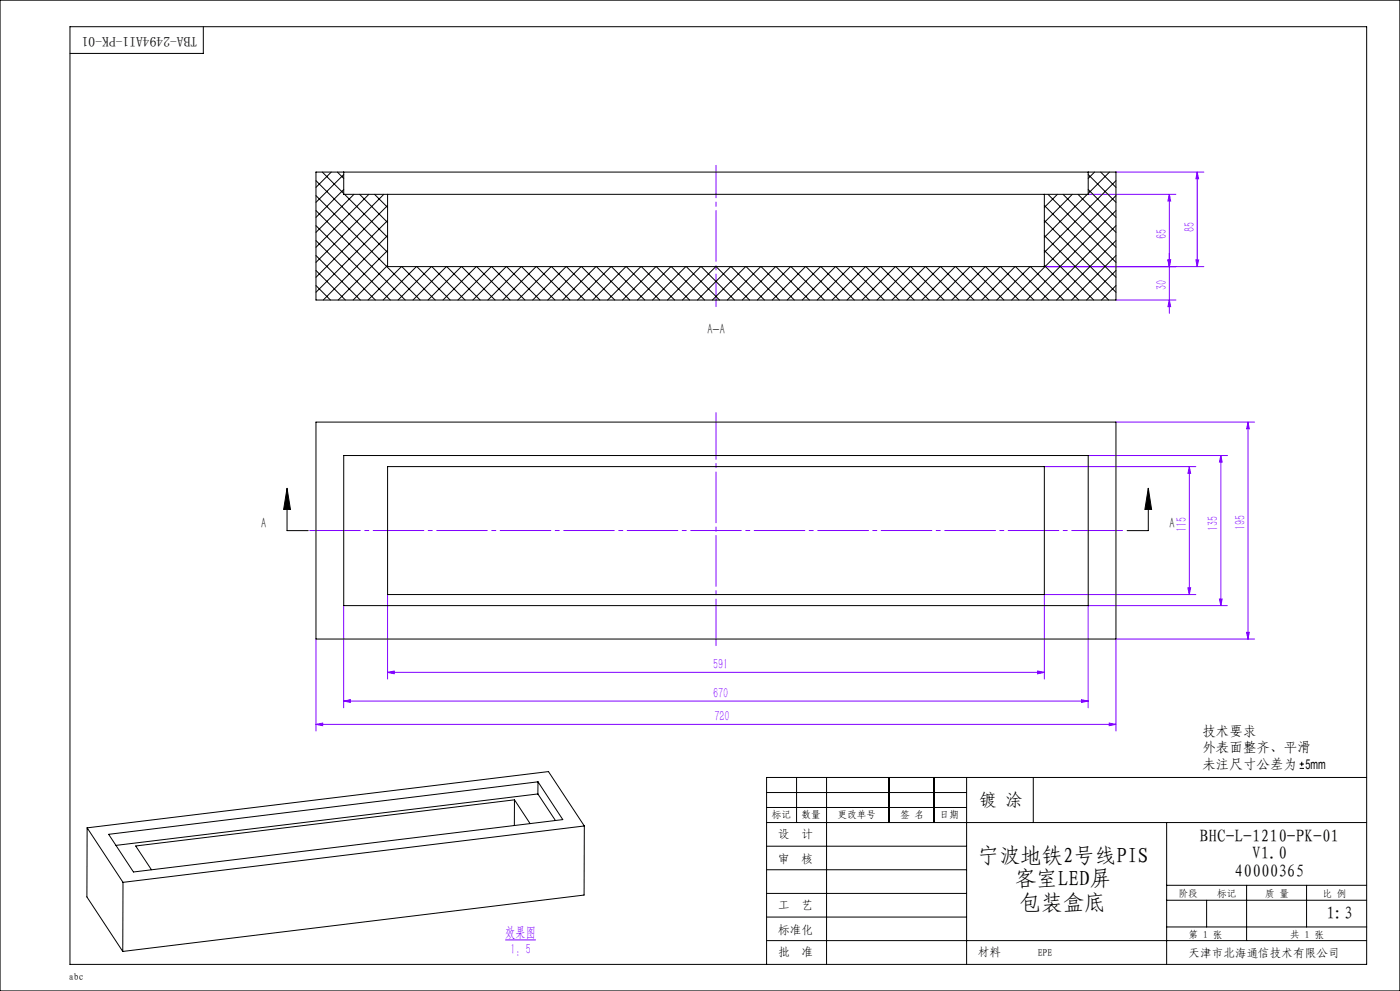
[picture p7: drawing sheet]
<svg xmlns="http://www.w3.org/2000/svg" width="420mm" height="297mm" viewBox="0 0 420 297" stroke-linecap="round" stroke-linejoin="round" font-family="sans-serif">
<g fill="none" stroke="#8000ff" stroke-width=".3">
<path d="M326.5 58.2h26.3M334.8 51.6h26.4M350.8 58.2v35.7M350.8 58.2l.4 2.1h-.8zM359.2 51.6v28.3M359.2 51.6l.4 2h-.8zM313.3 79.9h47.9M350.4 77.9h.8l-.4 2zM358.8 77.9h.8l-.4 2zM334.8 89.9h18M350.8 89.9l.4 2h-.8zM313.3 139.8h45.5"/>
<path d="M326.5 136.5h41.7M334.8 126.5h41.6M356.8 139.8v38.4M356.8 139.8l.4 2h-.8zM366.3 136.5v45M366.3 136.5l.3 2h-.8zM374.4 126.5v65M374.4 126.5l.4 2h-.8zM116.3 178.2v25.3M356.4 176.2h.8l-.4 2zM358.8 178.2h-45.5v25.3M365.8 179.5h.8l-.3 2z"/>
<path d="M94.8 191.5v27.6M103.1 181.5v30.6M368.2 181.5h-41.7v30.6M374 189.5h.8l-.4 2zM376.4 191.5h-41.6v27.6M94.8 217.1l2-.4v.8zM94.8 217.1h240M103.1 210.1l2-.4v.8zM103.1 210.1h223.4M116.3 201.5l2-.4v.8zM116.3 201.5h197M311.3 201.1l2 .4-2 .4z"/>
<path d="M324.4 209.7l2.1 .4-2.1 .4zM332.8 216.7l2 .4-2 .4zM151.6 281.7h9.2"/>
</g>
<g fill="none" stroke="#000" stroke-width=".3">
<path d="M21 8h389v281h-389zM61 8v8h-40M86.1 146.3l1 6.4h-2zM86.1 146.3v12.7h6.4M344.5 146.3l1 6.4h-2zM344.5 146.3v12.7h-6.4M230 237.5h60M239 233v13.5M248 233v56M266.7 233v13.5M280.2 233v13.5M290 233v56"/>
<path d="M310 233v13.5M389.9 230.3h1.3M389.9 229h1.3M390.5 228.3v1.3M410 233h-180v56M230 242h60M230 246.5h180M230 253.6h60M350 246.5v42.5M230 260.7h60M230 267.8h60M230 274.8h60"/>
<path d="M350 269.8h60M350 265.3h60M350 277.8h60M362 269.8v8M374 265.3v16.6M392 265.3v12.5M230 281.9h180"/>
</g>
<path d="M336.8 159h-244" fill="none" stroke="#8000ff" stroke-width=".3" stroke-dasharray="15.2 1.3 1.3 1.3" stroke-dashoffset="-.1"/>
<path d="M214.8 193.5v-69.8" fill="none" stroke="#8000ff" stroke-width=".3" stroke-dasharray="15.2 1.3 1.3 1.3" stroke-dashoffset="1.3"/>
<path d="M214.8 49.6v42.3" fill="none" stroke="#8000ff" stroke-width=".3" stroke-dasharray="15.2 1.3 1.3 1.3" stroke-dashoffset="5.5"/>
<path d="M0 0h420v297h-420z" fill="none" stroke="#000" stroke-width=".35"/>
<path d="M86.1 146.3l1 6.4h-2zM344.5 146.3l1 6.4h-2z" fill="#000"/>
<g fill="#8000ff">
<path d="M311.3 201.1l2 .4-2 .4zM116.3 201.5l2-.4v.8zM324.4 209.7l2.1 .4-2.1 .4zM103.1 210.1l2-.4v.8zM332.8 216.7l2 .4-2 .4zM94.8 217.1l2-.4v.8zM101.1 297.1h2zM94.8 297.1h2z"/>
<path d="M356.4 176.2h.8l-.4 2zM356.8 139.8l.4 2h-.8zM365.8 179.5h.8l-.3 2zM366.3 136.5l.3 2h-.8zM374 189.5h.8l-.4 2zM374.4 126.5l.4 2h-.8zM350.4 77.9h.8l-.4 2zM350.8 58.2l.4 2.1h-.8zM358.8 77.9h.8l-.4 2zM359.2 51.6l.4 2h-.8zM320.1 -.1h.8zM320.1 -.1h.8zM330.7 -.1h.8zM330.7 -.1h.8zM111.6 297.1h.8zM111.6 297.1h.8z"/>
<path d="M350.4 77.9h.8l-.4 2zM350.8 89.9l.4 2h-.8zM109.5 297.1h.8zM109.5 297.1h.8zM324.7 -.1h.8zM324.7 -.1h.8zM333 -.1h.8zM333 -.1h.8z"/>
</g>
<g fill="none" stroke="#000" stroke-width=".3">
<path d="M94.8 51.6h240v38.3h-240zM94.8 58.6l31.2 31.3M94.8 54.1l21.5 21.5M94.9 51.6l-.1 .1M96.7 51.6l6.4 6.4M99.4 51.6l-4.6 4.6M101.2 51.6l1.9 1.9M103.1 51.6v6.6h223.4v-6.6M103.1 52.3l-8.3 8.3M103.1 56.8l-8.3 8.4M103.4 58.2l12.9 13M106.2 58.2l-11.4 11.4"/>
<path d="M107.9 58.2l8.4 8.5M110.7 58.2l-15.9 15.9M112.4 58.2l3.9 4M115.1 58.2l-20.3 20.4M116.3 58.2v21.7h197v-21.7M314.4 58.2l20.4 20.4M317.2 58.2l-3.9 4M318.9 58.2l15.9 15.9M321.7 58.2l-8.4 8.5M323.4 58.2l11.4 11.4M326.2 58.2l-12.9 13M326.5 56.8l8.3 8.4"/>
<path d="M326.5 52.3l8.3 8.3M328.4 51.6l-1.9 1.9M330.2 51.6l4.6 4.6M332.8 51.6l-6.3 6.4M334.7 51.6l.1 .1M334.8 54.1l-21.5 21.5M334.8 58.6l-31.3 31.3M94.8 76.6l13.3 13.3M94.8 72.1l17.8 17.8M94.8 67.6l22.3 22.3M94.8 63.1l26.8 26.8M116.3 61.6l-21.5 21.5"/>
<path d="M116.3 66.1l-21.5 21.5M116.3 70.6l-19.3 19.3M116.3 75.1l-14.8 14.8M116.3 79.5l-10.4 10.4M120.4 79.9l-10 10M120.5 79.9l10.1 10M124.9 79.9l-10 10M125.1 79.9l9.9 10M129.4 79.9l-10 10M129.5 79.9l10 10M133.9 79.9l-10 10M134 79.9l10 10"/>
<path d="M138.4 79.9l-10 10M138.5 79.9l10 10M142.9 79.9l-10 10M143 79.9l10 10M147.4 79.9l-10 10M147.5 79.9l10 10M151.9 79.9l-10 10M152 79.9l10 10M156.4 79.9l-10 10M156.5 79.9l10 10M160.8 79.9l-10 10M161 79.9l10 10"/>
<path d="M165.3 79.9l-10 10M165.5 79.9l9.9 10M169.8 79.9l-10 10M169.9 79.9l10.1 10M174.3 79.9l-10 10M174.4 79.9l10 10M178.8 79.9l-10 10M178.9 79.9l10 10M183.3 79.9l-10 10M183.4 79.9l10 10M187.8 79.9l-10 10M187.9 79.9l10 10"/>
<path d="M192.3 79.9l-10 10M192.4 79.9l10 10M196.8 79.9l-10 10M196.9 79.9l10 10M201.3 79.9l-10.1 10M201.4 79.9l10 10M205.7 79.9l-9.9 10M205.9 79.9l10 10M210.2 79.9l-10 10M210.4 79.9l9.9 10M214.7 79.9l-10 10M214.8 79.9l10.1 10"/>
<path d="M219.2 79.9l-10 10M219.3 79.9l10 10M223.7 79.9l-10 10M223.8 79.9l10 10M228.2 79.9l-10 10M228.3 79.9l10 10M232.7 79.9l-10 10M232.8 79.9l10 10M237.2 79.9l-10 10M237.3 79.9l10 10M241.7 79.9l-10 10M241.8 79.9l10 10"/>
<path d="M246.2 79.9l-10.1 10M246.3 79.9l10 10M250.6 79.9l-9.9 10M250.8 79.9l10 10M255.1 79.9l-10 10M255.3 79.9l10 10M259.6 79.9l-10 10M259.8 79.9l9.9 10M264.1 79.9l-10 10M264.2 79.9l10 10M268.6 79.9l-10 10M268.7 79.9l10 10"/>
<path d="M273.1 79.9l-10 10M273.2 79.9l10 10M277.6 79.9l-10 10M277.7 79.9l10 10M282.1 79.9l-10 10M282.2 79.9l10 10M286.6 79.9l-10 10M286.7 79.9l10 10M291 79.9l-9.9 10M291.2 79.9l10 10M295.6 79.9l-10.1 10M295.7 79.9l10 10"/>
<path d="M300 79.9l-9.9 10M300.1 79.9l10.1 10M304.5 79.9l-10 10M304.7 79.9l9.9 10M309 79.9l-10 10M309.1 79.9l10 10M313.3 79.5l10.3 10.4M313.3 75.1l14.8 14.8M313.3 70.6l19.3 19.3M313.3 66.1l21.5 21.5M313.3 61.6l21.5 21.5M334.8 63.1l-26.8 26.8"/>
<path d="M334.8 67.6l-22.3 22.3M334.8 72.1l-17.8 17.8M334.8 76.6l-13.3 13.3M94.8 85.6l4.3 4.3M94.8 81.1l8.8 8.8M334.8 81.1l-8.8 8.8M334.8 85.6l-4.4 4.3M94.8 126.5h240v65h-240zM103.1 136.5h223.4v45h-223.4zM116.3 139.8h197v38.4h-197zM154.3 239.7l-113.6 13.8 4.7 7.2M154.3 239.7l4.7 7.1"/>
<path d="M154.3 239.7v7.7M161.4 237.9l-126.6 15.5M161.4 237.9l5.2 8M161.4 234.3v3.6M26.1 248.1l10.8 16.3M26.1 248.1v20.7l10.7 16.3M32.6 250l128.8-15.7 7.4 11.3-128.8 15.7zM175.3 247.5l-10.8-16.3-138.4 16.9M175.3 247.5l-138.4 16.9M175.3 247.5l-.1 20.7-138.4 16.9M36.9 264.4l-.1 20.7"/>
</g>
<g font-size="6.4">
<text x="293.3" y="258.7">宁波地铁2号线PIS</text>
<text x="304.5" y="265.7">客室LED屏</text>
<text x="306.1" y="272.7">包装盒底</text>
</g>
<g font-size="5.2">
<text x="293.8" y="241.6">镀 涂</text>
<text x="359.9" y="252.3">BHC-L-1210-PK-01</text>
<text x="375.6" y="257.6">V1.0</text>
<text x="370.4" y="262.8">40000365</text>
<text x="398" y="275.4">1:3</text>
</g>
<g font-size="4.4" fill="#8000ff">
<text x="349.9" y="71.5" transform="rotate(-90 349.9 71.5)">65</text>
<text x="358.3" y="69.4" transform="rotate(-90 358.3 69.4)">85</text>
<text x="349.9" y="87" transform="rotate(-90 349.9 87)">30</text>
<text x="355.9" y="159.5" transform="rotate(-90 355.9 159.5)">115</text>
<text x="365.4" y="159.2" transform="rotate(-90 365.4 159.2)">135</text>
<text x="373.5" y="158.9" transform="rotate(-90 373.5 158.9)">195</text>
<text x="213.9" y="200.6">591</text>
<text x="213.9" y="209.2">670</text>
<text x="214.3" y="216.2">720</text>
<text x="151.6" y="280.8">效果图</text>
<text x="153.1" y="285.8">1：5</text>
</g>
<g font-size="4.4">
<text x="212.3" y="100.2">A-A</text>
<text x="78.3" y="158.3">A</text>
<text x="350.8" y="158.3">A</text>
</g>
<g font-size="4.1">
<text x="59.2" y="11.1" transform="rotate(-180 59.2 11.1)">TBA-2494AI1-PK-01</text>
<text x="360.7" y="220.4">技术要求</text>
<text x="360.7" y="225.4">外表面整齐、平滑</text>
<text x="360.7" y="230.4">未注尺寸公差为 5mm</text>
</g>
<g font-size="3.5">
<text x="233.5" y="251.3">设</text>
<text x="240.5" y="251.3">计</text>
<text x="233.5" y="258.7">审</text>
<text x="240.5" y="258.7">核</text>
<text x="233.5" y="272.6">工</text>
<text x="240.5" y="272.6">艺</text>
<text x="233.5" y="279.9">标准化</text>
<text x="233.5" y="286.4">批</text>
<text x="240.5" y="286.4">准</text>
<text x="293.4" y="286.5">材料</text>
<text x="356.5" y="286.7">天津市北海通信技术有限公司</text>
</g>
<g font-size="2.9">
<text x="231.6" y="245.2">标记</text>
<text x="240.5" y="245.2">数量</text>
<text x="251.3" y="245.2">更改单号</text>
<text x="270.1" y="245.2">签 名</text>
<text x="281.9" y="245.2">日期</text>
<text x="353.5" y="268.7">阶段</text>
<text x="365.2" y="268.7">标记</text>
<text x="379.5" y="268.7">质 量</text>
<text x="396.8" y="268.7">比 例</text>
<text x="356.5" y="281">第 1 张</text>
<text x="387.1" y="281">共 1 张</text>
<text x="311.3" y="286.5">EPE</text>
<text x="20.7" y="293.8">abc</text>
</g>
</svg>
